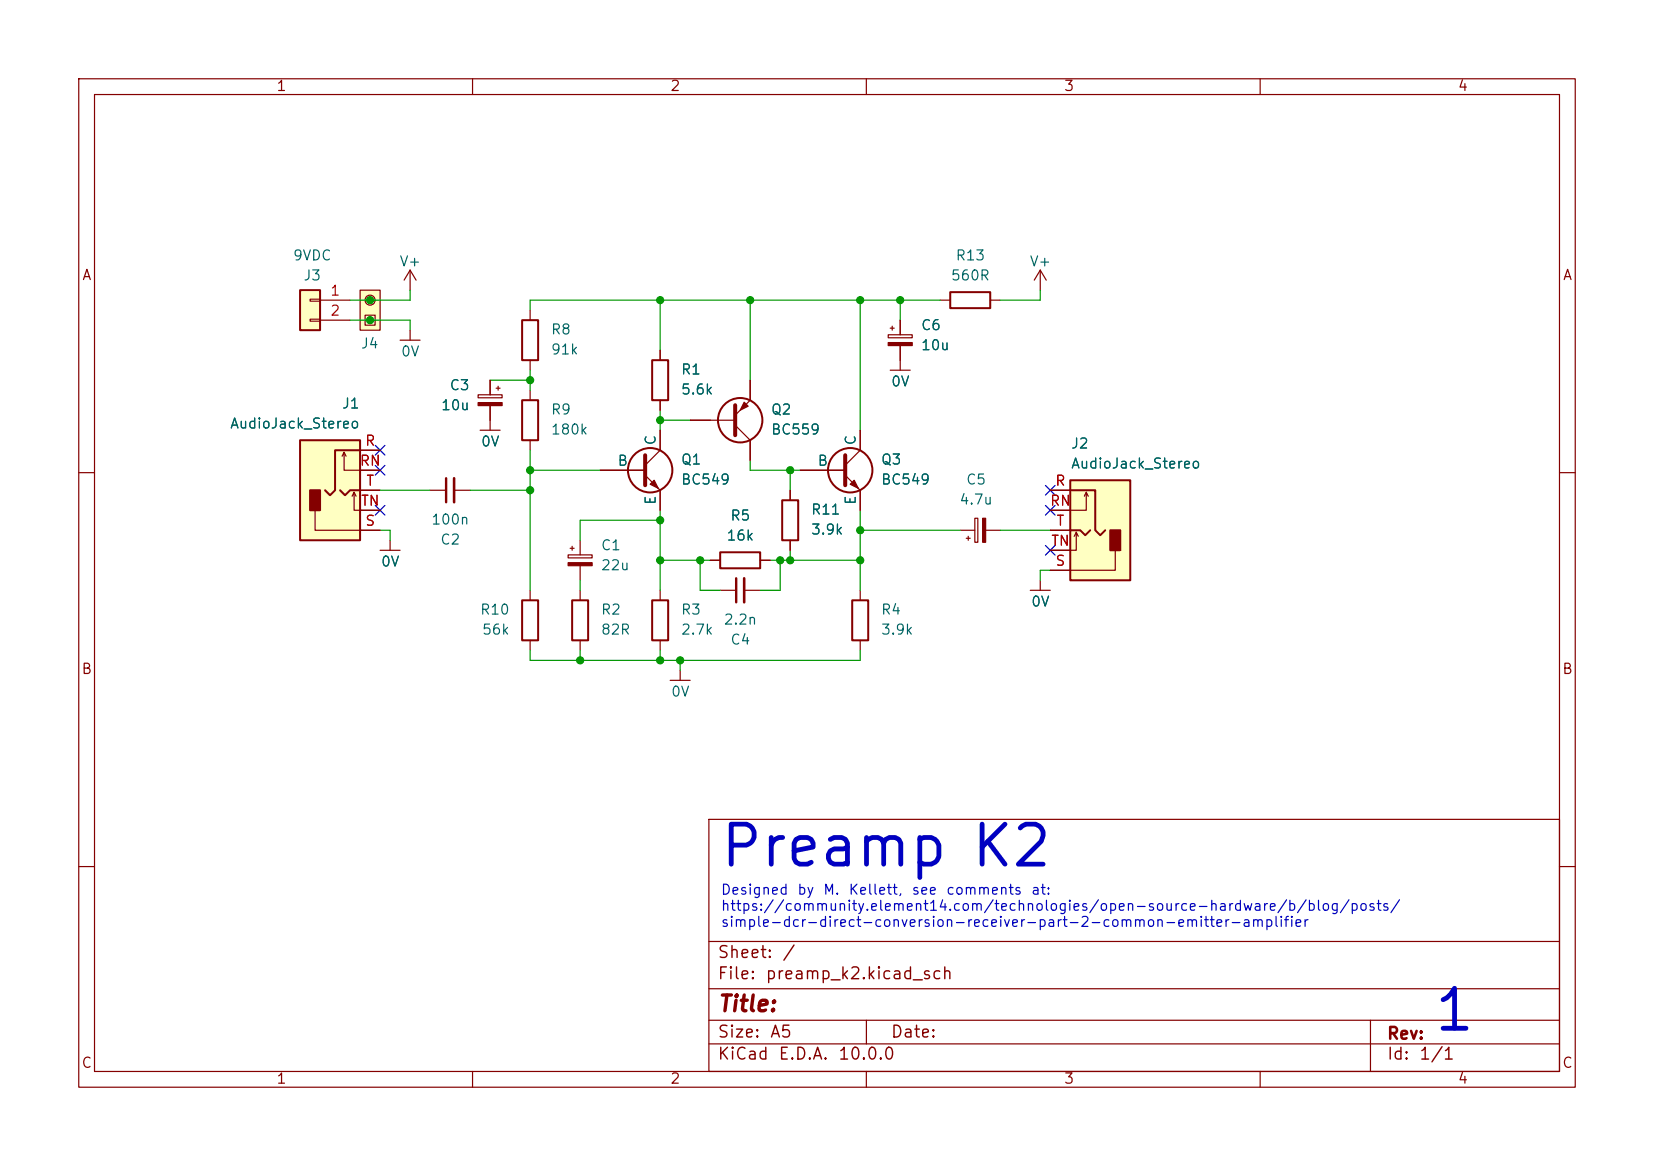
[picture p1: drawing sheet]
<svg xmlns="http://www.w3.org/2000/svg" width="210mm" height="148mm" viewBox="0 0 210 148" stroke-linecap="round" stroke-linejoin="round" font-family="sans-serif">
<g fill="none" stroke="#840000" stroke-width=".15">
<path d="M10 10h190v128h-190zM12 12h186v124h-186zM60 10v2M110 10v2M160 10v2M50.8 43.2h2.5M52.1 41.9v1.3M60.7 50.1h3.1v.4h-3.1zM62.2 48.3v1.8M62.2 51.5v1.8M63 49.3h.5M63.2 49v.5"/>
<path d="M10 60h2M73.7 74.9v1.3M198 60h2M73.7 81.3v1.3M10 110h2M90 104h108v32h-108zM90 119.5h108M198 110h2M60 136v2M90 132.5h108M90 129.5h108M90 125.5h108"/>
<path d="M110 136v2M110 129.5v3M160 136v2M174 129.5v6.5"/>
</g>
<path d="M72.6 76.2h2.1v5.1h-2.1z" fill="none" stroke="#840000" stroke-width=".25"/>
<path d="M60.7 51.1h3.1v.4h-3.1z" fill="#840000" stroke="#840000" stroke-width=".15"/>
<path d="M38.1 55.9h7.6v12.7h-7.6z" fill="#ffffc2"/>
<path d="M38.1 55.9h7.6v12.7h-7.6zM45.7 57.2h-3.2v5l-.6 .7-.6-.7M43.2 62.2l.6 .7 .6-.7h1.3M82.8 76.2h2v5.1h-2zM91.4 70.1h5.1v2h-5.1zM108.2 76.2h2v5.1h-2z" fill="none" stroke="#840000" stroke-width=".25"/>
<path d="M39.4 62.2h1.2v2.6h-1.2z" fill="#840000" stroke="#840000" stroke-width=".25"/>
<g fill="none" stroke="#840000" stroke-width=".15">
<path d="M43.4 57.9l.3-.5v2.3h4.6M43.7 57.4l.2 .5M45.7 57.2h2.6M40 64.8v2.5h8.3M44.7 63l.3-.5v2.3h3.3M45 62.5l.2 .5M45.7 62.2h2.6M72.1 70.4h3.1v.4h-3.1zM72.4 69.6h.5M72.6 69.3v.6M73.7 68.6v1.8M73.7 71.8v1.9"/>
<path d="M83.8 74.9v1.3M90.2 71.1h1.2M96.5 71.1h1.3M109.2 74.9v1.3M130.8 74.9h2.5M132.1 73.7v1.2M83.8 81.3v1.3M109.2 81.3v1.3"/>
</g>
<path d="M72.1 71.4h3.1v.4h-3.1z" fill="#840000" stroke="#840000" stroke-width=".15"/>
<path d="M135.9 61h7.6v12.7h-7.6z" fill="#ffffc2"/>
<g fill="none" stroke="#840000" stroke-width=".25">
<path d="M82.8 45.7h2v5.1h-2zM66.3 76.2h2v5.1h-2zM99.3 63.5h2v5.1h-2zM135.9 61h7.6v12.7h-7.6zM135.9 62.2h3.2v5.1l.6 .6 .6-.6M135.9 67.3h1.3l.6 .6 .6-.6"/>
<circle cx="82.5" cy="59.7" r="2.82"/>
<circle cx="107.9" cy="59.7" r="2.82"/>
</g>
<path d="M141 67.3h1.2v2.6h-1.2z" fill="#840000" stroke="#840000" stroke-width=".25"/>
<g fill="none" stroke="#840000" stroke-width=".15">
<path d="M76.2 59.7h5.7M83.8 54.6v2.6l-1.9 1.9M83.8 44.5v1.2M83.8 50.8v1.3M101.6 59.7h5.7M109.2 54.6v2.6l-1.9 1.9M67.3 74.9v1.3M81.9 60.3l1.9 1.9v2.6M91.4 74.9h2.1M94.5 74.9h2M100.3 62.2v1.3M100.3 68.6v1.3"/>
<path d="M107.3 60.3l1.9 1.9v2.6M121.9 67.3h1.9M122.7 68.3h.5M122.9 68.1v.5M123.8 65.8h.4v3h-.4zM125.1 67.3h1.9M133.3 62.2h2.6M133.3 67.3h2.6M136.7 67.6l-.3 .5M136.9 68.1l-.2-.5v2.3h-3.4M137.9 62.5l-.2 .5M138.2 63l-.3-.5v2.3h-4.6"/>
<path d="M141.6 69.9v2.5h-8.3M67.3 81.3v1.3M85.1 86.4h2.5M86.4 85.1v1.3"/>
</g>
<g fill="#840000" stroke="#840000" stroke-width=".15">
<path d="M124.8 65.8h.3v3h-.3z"/>
<path d="M82.5 61.5l.6-.5 .5 1z"/>
<path d="M107.9 61.5l.6-.5 .5 1z"/>
</g>
<path d="M81.9 57.8v3.8M107.3 57.8v3.8" fill="none" stroke="#840000" stroke-width=".51"/>
<path d="M93.5 73.4v3.1" fill="none" stroke="#840000" stroke-width=".3"/>
<path d="M94.5 73.4v3.1" fill="none" stroke="#840000" stroke-width=".33"/>
<path d="M38.1 36.8h2.5v5.1h-2.5z" fill="#ffffc2"/>
<path d="M38.1 36.8h2.5v5.1h-2.5z" fill="none" stroke="#840000" stroke-width=".25"/>
<path d="M39.4 38h1.2v.2h-1.2zM40.6 38.1h3.8M39.4 40.5h1.2v.3h-1.2zM40.6 40.6h3.8" fill="none" stroke="#840000" stroke-width=".15"/>
<path d="M45.7 36.8h2.6v5.1h-2.6z" fill="#ffffc2"/>
<g fill="none" stroke="#840000" stroke-width=".15">
<path d="M45.7 36.8h2.6v5.1h-2.6zM47 38.1h.1M52.1 34.3l-.8 1.3M52.1 34.3l.7 1.3M52.1 34.3v2.5M67.3 39.4v1.2M119.4 38.1h1.2M125.7 38.1h1.3M132.1 34.3l-.8 1.3M132.1 34.3l.7 1.3M132.1 34.3v2.5M45.7 59.7h2.6"/>
<path d="M45.7 57.2h2.6M46.4 40h1.2v1.3h-1.2zM47 40.6h.1M61 54.6h2.5M62.2 48.3v1.8M62.2 51.5v3.1M67.3 45.7v1.3M67.3 49.5v1.3M67.3 55.9v1.3M76.2 59.7h5.7M83.8 44.5v1.2M83.8 50.8v1.3"/>
<path d="M83.8 54.6v2.6M87.6 53.3h5.7M93.3 54l1.9 1.9v2.5M95.2 48.3v2.5l-1.9 1.9M101.6 59.7h5.7M109.2 54.6v2.6M112.8 42.5h3v.4h-3zM113 47h2.6M113 41.7h.5M113.3 41.4v.5M114.3 40.6v1.9M114.3 43.9v3.1"/>
<path d="M45.7 62.2h2.6M45.7 64.8h2.6M45.7 67.3h2.6M48.3 69.9h2.5M49.5 68.6v1.3M54.6 62.2h2M57.7 62.2h2M83.8 62.2v2.6M90.2 71.1h1.2M96.5 71.1h1.3M100.3 62.2v1.3M100.3 68.6v1.3"/>
<path d="M109.2 62.2v2.6M133.3 62.2h2.6M133.3 69.9h2.6M133.3 64.8h2.6M133.3 72.4h2.6M133.3 67.3h2.6"/>
<circle cx="47" cy="38.1" r=".63"/>
</g>
<g fill="none" stroke="#840000" stroke-width=".25">
<path d="M120.6 37.1h5.1v2h-5.1zM66.3 50.8h2v5.1h-2zM66.3 40.6h2v5.1h-2z"/>
<circle cx="94" cy="53.3" r="2.82"/>
</g>
<path d="M56.6 60.7v3.1" fill="none" stroke="#840000" stroke-width=".3"/>
<path d="M57.7 60.7v3.1" fill="none" stroke="#840000" stroke-width=".33"/>
<path d="M93.3 51.4v3.8" fill="none" stroke="#840000" stroke-width=".51"/>
<g fill="#840000" stroke="#840000" stroke-width=".15">
<path d="M94.5 51.1l.5 .5-1 .5z"/>
<path d="M112.8 43.5h3v.4h-3z"/>
</g>
<g fill="none" stroke="#009600" stroke-width=".15">
<path d="M52.1 36.8v1.3h-7.7M83.8 38.1v6.4M95.2 38.1v10.2M109.2 38.1v16.5M114.3 38.1v2.5M119.4 38.1h-52.1v1.3M132.1 36.8v1.3h-5.1M44.4 40.6h7.7v1.3M62.2 48.3h5.1M67.3 47v2.5M67.3 57.2v17.7M67.3 59.7h8.9"/>
<path d="M83.8 52.1v2.5M83.8 53.3h3.8M95.2 58.4v1.3h6.4M100.3 59.7v2.5M48.3 67.3h1.2v1.3M48.3 62.2h6.3M59.7 62.2h7.6M73.7 73.7v1.2M83.8 66h-10.1v2.6M83.8 64.8v10.1M83.8 71.1h6.4M88.9 71.1v3.8h2.5"/>
<path d="M97.8 71.1h11.4M99.1 71.1v3.8h-2.6M100.3 69.9v1.2M109.2 67.3h12.7M109.2 64.8v10.1M127 67.3h6.3M133.3 72.4h-1.2v1.3M67.3 82.6v1.2h41.9v-1.2M73.7 82.6v1.2M83.8 82.6v1.2M86.4 83.8v1.3"/>
</g>
<path d="M47.7 56.5l1.2 1.3M47.7 59.1l1.2 1.2M48.9 56.5l-1.2 1.3M48.9 59.1l-1.2 1.2M47.7 64.2l1.2 1.2M48.9 64.2l-1.2 1.2M132.7 64.2l1.3 1.2M132.7 69.2l1.3 1.3M132.7 61.6l1.3 1.2M134 64.2l-1.3 1.2M134 69.2l-1.3 1.3M134 61.6l-1.3 1.2" fill="none" stroke="#000084" stroke-width=".15"/>
<g fill="#009600" stroke="#009600" stroke-width=".13">
<circle cx="100.3" cy="71.1" r=".46"/>
<circle cx="88.9" cy="71.1" r=".46"/>
<circle cx="83.8" cy="71.1" r=".46"/>
<circle cx="99.1" cy="71.1" r=".46"/>
<circle cx="109.2" cy="67.3" r=".46"/>
<circle cx="109.2" cy="71.1" r=".46"/>
<circle cx="83.8" cy="83.8" r=".46"/>
<circle cx="73.7" cy="83.8" r=".46"/>
<circle cx="86.4" cy="83.8" r=".46"/>
<circle cx="83.8" cy="66" r=".46"/>
<circle cx="47" cy="40.6" r=".46"/>
<circle cx="47" cy="38.1" r=".46"/>
<circle cx="67.3" cy="62.2" r=".46"/>
<circle cx="67.3" cy="59.7" r=".46"/>
<circle cx="67.3" cy="48.3" r=".46"/>
<circle cx="100.3" cy="59.7" r=".46"/>
<circle cx="83.8" cy="53.3" r=".46"/>
<circle cx="83.8" cy="38.1" r=".46"/>
<circle cx="95.2" cy="38.1" r=".46"/>
<circle cx="109.2" cy="38.1" r=".46"/>
<circle cx="114.3" cy="38.1" r=".46"/>
</g>
<g font-size="5.1" fill="#0000c2">
<text x="91.1" y="111.2">Preamp K2</text>
<text x="181.8" y="132.1">1</text>
</g>
<text font-size="2" fill="#840000" x="91" y="128.9">Title:</text>
<g font-size="1.5" fill="#840000">
<text x="91" y="124.7">File:</text>
<text x="91" y="122">Sheet:</text>
<text x="97.1" y="124.7">preamp_k2.kicad_sch</text>
<text x="99.2" y="122">/</text>
<text x="91" y="134.9">KiCad</text>
<text x="91" y="132.1">Size:</text>
<text x="97.7" y="132.1">A5</text>
<text x="98.7" y="134.9">E.D.A.</text>
<text x="106.3" y="134.9">10.0.0</text>
<text x="113" y="132.1">Date:</text>
<text x="176" y="132.3">Rev:</text>
<text x="176" y="134.9">Id:</text>
<text x="180.1" y="134.9">1/1</text>
</g>
<g font-size="1.3" fill="#840000">
<text x="35" y="11.9">1</text>
<text x="85" y="11.9">2</text>
<text x="135" y="11.9">3</text>
<text x="185" y="11.9">4</text>
<text x="10.3" y="35.9">A</text>
<text x="198.4" y="35.9">A</text>
<text x="10.3" y="85.9">B</text>
<text x="198.3" y="85.9">B</text>
<text x="10.3" y="135.9">C</text>
<text x="35" y="137.9">1</text>
<text x="85" y="137.9">2</text>
<text x="135" y="137.9">3</text>
<text x="185" y="137.9">4</text>
<text x="198.3" y="135.9">C</text>
</g>
<g font-size="1.3" fill="#006464">
<text x="37.1" y="33.4">9VDC</text>
<text x="38.4" y="35.9">J3</text>
<text x="50.6" y="34.1">V+</text>
<text x="120.6" y="35.9">560R</text>
<text x="121.2" y="33.4">R13</text>
<text x="130.6" y="34.1">V+</text>
<text x="45.7" y="44.6">J4</text>
<text x="50.8" y="45.6">0V</text>
<text x="69.9" y="42.8">R8</text>
<text x="69.9" y="45.3">91k</text>
<text x="86.4" y="47.9">R1</text>
<text x="116.8" y="42.2">C6</text>
<text x="116.8" y="44.8">10u</text>
<text x="43.3" y="52.2">J1</text>
<text x="55.9" y="52.4">10u</text>
<text x="57" y="49.8">C3</text>
<text x="69.9" y="52.9">R9</text>
<text x="86.4" y="50.4">5.6k</text>
<text x="97.8" y="52.9">Q2</text>
<text x="113" y="49.4">0V</text>
<text x="29.1" y="54.7">AudioJack_Stereo</text>
<text x="61" y="57">0V</text>
<text x="69.9" y="55.5">180k</text>
<text x="78.3" y="59.4">B</text>
<text x="83.6" y="56.6" transform="rotate(-90 83.6 56.6)">C</text>
<text x="86.4" y="59.3">Q1</text>
<text x="97.8" y="55.5">BC559</text>
<text x="103.7" y="59.4">B</text>
<text x="109" y="56.6" transform="rotate(-90 109 56.6)">C</text>
<text x="111.8" y="59.3">Q3</text>
<text x="135.9" y="57.3">J2</text>
<text x="135.9" y="59.8">AudioJack_Stereo</text>
<text x="83.6" y="64.2" transform="rotate(-90 83.6 64.2)">E</text>
<text x="86.4" y="61.8">BC549</text>
<text x="102.9" y="65.6">R11</text>
<text x="109" y="64.2" transform="rotate(-90 109 64.2)">E</text>
<text x="111.8" y="61.8">BC549</text>
<text x="121.7" y="64.4">4.7u</text>
<text x="122.6" y="61.8">C5</text>
<text x="54.7" y="66.9">100n</text>
<text x="55.8" y="69.4">C2</text>
<text x="76.2" y="70.2">C1</text>
<text x="92.2" y="68.9">16k</text>
<text x="92.6" y="66.4">R5</text>
<text x="102.9" y="68.2">3.9k</text>
<text x="48.3" y="72.2">0V</text>
<text x="76.2" y="72.7">22u</text>
<text x="130.8" y="77.3">0V</text>
<text x="60.9" y="78.3">R10</text>
<text x="61.1" y="80.9">56k</text>
<text x="76.2" y="78.3">R2</text>
<text x="76.2" y="80.9">82R</text>
<text x="86.4" y="78.3">R3</text>
<text x="86.4" y="80.9">2.7k</text>
<text x="91.8" y="79.6">2.2n</text>
<text x="92.6" y="82.1">C4</text>
<text x="111.8" y="78.3">R4</text>
<text x="111.8" y="80.9">3.9k</text>
<text x="85.1" y="88.7">0V</text>
</g>
<g font-size="1.3" fill="#a90000">
<text x="41.8" y="37.8">1</text>
<text x="41.8" y="40.4">2</text>
<text x="45.6" y="59.4">RN</text>
<text x="46.3" y="56.9">R</text>
<text x="45.7" y="64.5">TN</text>
<text x="46.4" y="62">T</text>
<text x="133.2" y="64.5">RN</text>
<text x="133.9" y="62">R</text>
<text x="46.3" y="67.1">S</text>
<text x="133.4" y="69.6">TN</text>
<text x="134" y="67.1">T</text>
<text x="133.9" y="72.1">S</text>
</g>
<g font-size="1.3" fill="#0000c2">
<text x="91.4" y="113.9">Designed</text>
<text x="101.1" y="113.9">by</text>
<text x="104.4" y="113.9">M.</text>
<text x="107.7" y="113.9">Kellett,</text>
<text x="115.7" y="113.9">see</text>
<text x="120" y="113.9">comments</text>
<text x="130.8" y="113.9">at:</text>
<text x="91.4" y="115.9">https://community.element14.com/technologies/open-source-hardware/b/blog/posts/</text>
<text x="91.4" y="118">simple-dcr-direct-conversion-receiver-part-2-common-emitter-amplifier</text>
</g>
</svg>
